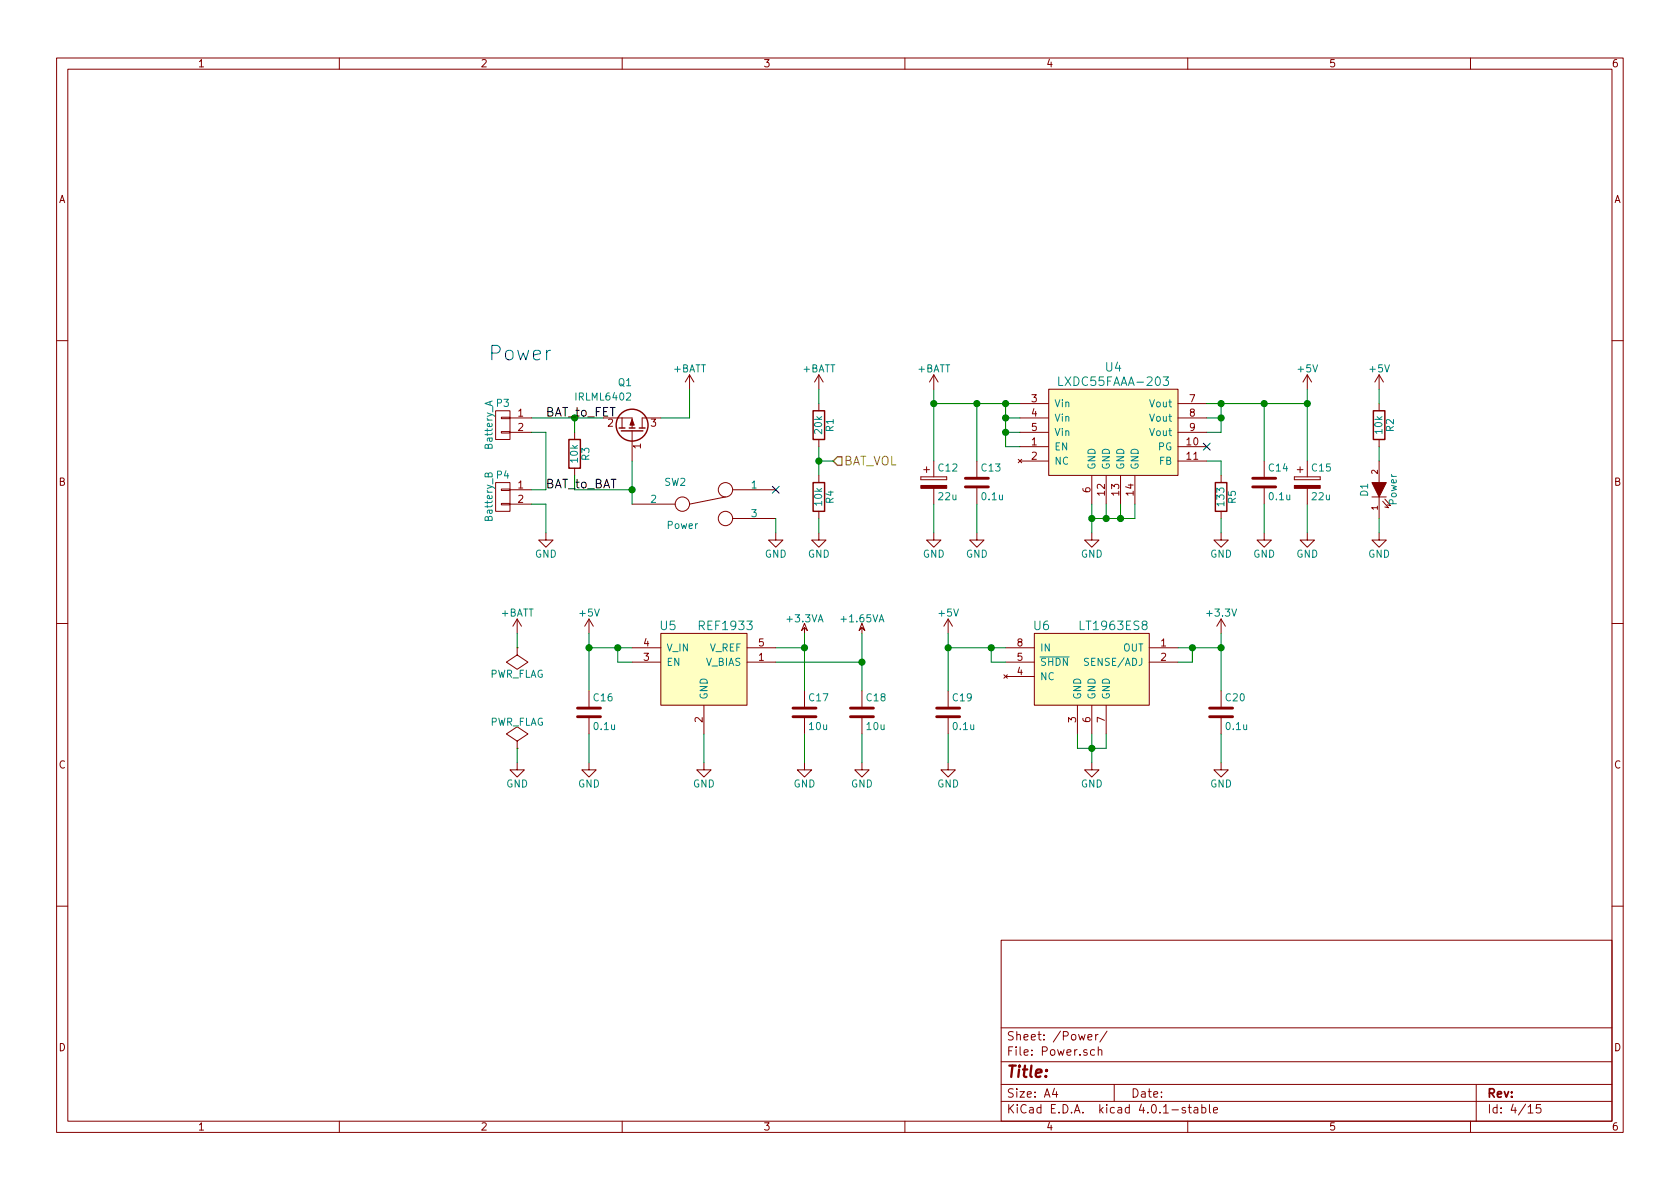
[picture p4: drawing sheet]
EESchema Schematic File Version 2
LIBS:74xgxx
LIBS:74xx
LIBS:ac-dc
LIBS:actel
LIBS:adc-dac
LIBS:Altera
LIBS:analog_devices
LIBS:analog_switches
LIBS:atmel
LIBS:audio
LIBS:brooktre
LIBS:cmos_ieee
LIBS:cmos4000
LIBS:conn
LIBS:connectors
LIBS:contrib
LIBS:cypress
LIBS:dc-dc
LIBS:device
LIBS:digital-audio
LIBS:diode
LIBS:display
LIBS:dsp
LIBS:elec-unifil
LIBS:ESD_Protection
LIBS:ftdi
LIBS:gennum
LIBS:graphic
LIBS:hc11
LIBS:ic-cpu
LIBS:ic-io
LIBS:ic-misc
LIBS:ic-power
LIBS:intel
LIBS:interface
LIBS:ir
LIBS:Lattice
LIBS:linear
LIBS:logo
LIBS:maxim
LIBS:memory
LIBS:microchip
LIBS:microchip_dspic33dsc
LIBS:microchip_pic10mcu
LIBS:microchip_pic12mcu
LIBS:microchip_pic16mcu
LIBS:microchip_pic18mcu
LIBS:microchip_pic32mcu
LIBS:microcontrollers
LIBS:motor_drivers
LIBS:motorola
LIBS:msp430
LIBS:nordicsemi
LIBS:nxp_armmcu
LIBS:onsemi
LIBS:opto
LIBS:Oscillators
LIBS:passive
LIBS:philips
LIBS:power
LIBS:Power_Management
LIBS:powerint
LIBS:pspice
LIBS:references
LIBS:regul
LIBS:relays
LIBS:rfcom
LIBS:sensors
LIBS:silabs
LIBS:siliconi
LIBS:stm8
LIBS:stm32
LIBS:supertex
LIBS:switches
LIBS:texas
LIBS:transf
LIBS:transistors
LIBS:ttl_ieee
LIBS:valves
LIBS:video
LIBS:Xicor
LIBS:xilinx
LIBS:Zilog
LIBS:KERISEv2
LIBS:KERISEv2-cache
EELAYER 25 0
EELAYER END
$Descr A4 11693 8268
encoding utf-8
Sheet 4 15
Title ""
Date ""
Rev ""
Comp ""
Comment1 ""
Comment2 ""
Comment3 ""
Comment4 ""
$EndDescr
$Comp
L LXDC55FAAA-203 U4
U 1 1
P 7750 3000
F 0 "U4" H 7750 3450 60  0000 C CNN
F 1 "LXDC55FAAA-203" H 7750 3350 60  0000 C CNN
F 2 "mouse:LXDC55FAAA-203" H 7750 3300 60  0001 C CNN
F 3 "" H 7750 3300 60  0000 C CNN
	1    7750 3000
	1    0    0    -1  
$EndComp
Wire Wire Line
	7000 2800 7000 3100
Wire Wire Line
	7000 2900 7100 2900
Connection ~ 7000 2800
Wire Wire Line
	7000 3000 7100 3000
Connection ~ 7000 2900
Wire Wire Line
	7000 3100 7100 3100
Connection ~ 7000 3000
$Comp
L C C13
U 1 1
P 6800 3350
F 0 "C13" H 6825 3450 50  0000 L CNN
F 1 "0.1u" H 6825 3250 50  0000 L CNN
F 2 "Capacitors_SMD:C_0402" H 6838 3200 50  0001 C CNN
F 3 "" H 6800 3350 50  0000 C CNN
	1    6800 3350
	1    0    0    -1  
$EndComp
Wire Wire Line
	6500 2700 6500 3200
Connection ~ 6800 2800
$Comp
L GND #PWR028
U 1 1
P 6800 3700
F 0 "#PWR028" H 6800 3450 50  0001 C CNN
F 1 "GND" H 6800 3550 50  0000 C CNN
F 2 "" H 6800 3700 50  0000 C CNN
F 3 "" H 6800 3700 50  0000 C CNN
	1    6800 3700
	1    0    0    -1  
$EndComp
Wire Wire Line
	6800 3700 6800 3500
$Comp
L GND #PWR029
U 1 1
P 7600 3700
F 0 "#PWR029" H 7600 3450 50  0001 C CNN
F 1 "GND" H 7600 3550 50  0000 C CNN
F 2 "" H 7600 3700 50  0000 C CNN
F 3 "" H 7600 3700 50  0000 C CNN
	1    7600 3700
	1    0    0    -1  
$EndComp
Wire Wire Line
	7600 3500 7600 3700
Wire Wire Line
	7700 3500 7700 3600
Wire Wire Line
	7600 3600 7900 3600
Connection ~ 7600 3600
Wire Wire Line
	7800 3600 7800 3500
Connection ~ 7700 3600
Wire Wire Line
	7900 3600 7900 3500
Connection ~ 7800 3600
$Comp
L R R5
U 1 1
P 8500 3450
F 0 "R5" V 8580 3450 50  0000 C CNN
F 1 "133" V 8500 3450 50  0000 C CNN
F 2 "Resistors_SMD:R_0402" V 8430 3450 50  0001 C CNN
F 3 "" H 8500 3450 50  0000 C CNN
	1    8500 3450
	1    0    0    -1  
$EndComp
$Comp
L GND #PWR030
U 1 1
P 8500 3700
F 0 "#PWR030" H 8500 3450 50  0001 C CNN
F 1 "GND" H 8500 3550 50  0000 C CNN
F 2 "" H 8500 3700 50  0000 C CNN
F 3 "" H 8500 3700 50  0000 C CNN
	1    8500 3700
	1    0    0    -1  
$EndComp
Wire Wire Line
	8500 3700 8500 3600
NoConn ~ 8400 3100
Wire Wire Line
	8500 2800 8500 3000
Wire Wire Line
	8500 2900 8400 2900
Connection ~ 8500 2800
Wire Wire Line
	8500 3000 8400 3000
Connection ~ 8500 2900
$Comp
L +5V #PWR031
U 1 1
P 9100 2700
F 0 "#PWR031" H 9100 2550 50  0001 C CNN
F 1 "+5V" H 9100 2840 50  0000 C CNN
F 2 "" H 9100 2700 50  0000 C CNN
F 3 "" H 9100 2700 50  0000 C CNN
	1    9100 2700
	1    0    0    -1  
$EndComp
$Comp
L +BATT #PWR032
U 1 1
P 6500 2700
F 0 "#PWR032" H 6500 2550 50  0001 C CNN
F 1 "+BATT" H 6500 2840 50  0000 C CNN
F 2 "" H 6500 2700 50  0000 C CNN
F 3 "" H 6500 2700 50  0000 C CNN
	1    6500 2700
	1    0    0    -1  
$EndComp
Wire Wire Line
	6500 2800 7100 2800
$Comp
L C C14
U 1 1
P 8800 3350
F 0 "C14" H 8825 3450 50  0000 L CNN
F 1 "0.1u" H 8825 3250 50  0000 L CNN
F 2 "Capacitors_SMD:C_0402" H 8838 3200 50  0001 C CNN
F 3 "" H 8800 3350 50  0000 C CNN
	1    8800 3350
	1    0    0    -1  
$EndComp
$Comp
L GND #PWR033
U 1 1
P 8800 3700
F 0 "#PWR033" H 8800 3450 50  0001 C CNN
F 1 "GND" H 8800 3550 50  0000 C CNN
F 2 "" H 8800 3700 50  0000 C CNN
F 3 "" H 8800 3700 50  0000 C CNN
	1    8800 3700
	1    0    0    -1  
$EndComp
Wire Wire Line
	8800 3700 8800 3500
Wire Wire Line
	8800 3200 8800 2800
Connection ~ 8800 2800
Connection ~ 9100 2800
Wire Wire Line
	8400 3200 8500 3200
Wire Wire Line
	8500 3200 8500 3300
$Comp
L +BATT #PWR034
U 1 1
P 4800 2700
F 0 "#PWR034" H 4800 2550 50  0001 C CNN
F 1 "+BATT" H 4800 2840 50  0000 C CNN
F 2 "" H 4800 2700 50  0000 C CNN
F 3 "" H 4800 2700 50  0000 C CNN
	1    4800 2700
	1    0    0    -1  
$EndComp
$Comp
L GND #PWR035
U 1 1
P 3800 3700
F 0 "#PWR035" H 3800 3450 50  0001 C CNN
F 1 "GND" H 3800 3550 50  0000 C CNN
F 2 "" H 3800 3700 50  0000 C CNN
F 3 "" H 3800 3700 50  0000 C CNN
	1    3800 3700
	1    0    0    -1  
$EndComp
Wire Wire Line
	3700 2900 4200 2900
$Comp
L +5V #PWR036
U 1 1
P 4100 4400
F 0 "#PWR036" H 4100 4250 50  0001 C CNN
F 1 "+5V" H 4100 4540 50  0000 C CNN
F 2 "" H 4100 4400 50  0000 C CNN
F 3 "" H 4100 4400 50  0000 C CNN
	1    4100 4400
	1    0    0    -1  
$EndComp
Wire Wire Line
	4100 4400 4100 4800
Wire Wire Line
	4100 4500 4400 4500
Wire Wire Line
	4300 4500 4300 4600
Wire Wire Line
	4300 4600 4400 4600
Connection ~ 4300 4500
Connection ~ 4100 4500
$Comp
L GND #PWR037
U 1 1
P 4900 5300
F 0 "#PWR037" H 4900 5050 50  0001 C CNN
F 1 "GND" H 4900 5150 50  0000 C CNN
F 2 "" H 4900 5300 50  0000 C CNN
F 3 "" H 4900 5300 50  0000 C CNN
	1    4900 5300
	1    0    0    -1  
$EndComp
Wire Wire Line
	4900 5300 4900 5100
$Comp
L GND #PWR038
U 1 1
P 4100 5300
F 0 "#PWR038" H 4100 5050 50  0001 C CNN
F 1 "GND" H 4100 5150 50  0000 C CNN
F 2 "" H 4100 5300 50  0000 C CNN
F 3 "" H 4100 5300 50  0000 C CNN
	1    4100 5300
	1    0    0    -1  
$EndComp
Wire Wire Line
	4100 5300 4100 5100
$Comp
L +3.3VA #PWR039
U 1 1
P 5600 4400
F 0 "#PWR039" H 5750 4350 50  0001 C CNN
F 1 "+3.3VA" H 5600 4500 50  0000 C CNN
F 2 "" H 5600 4400 50  0000 C CNN
F 3 "" H 5600 4400 50  0000 C CNN
	1    5600 4400
	1    0    0    -1  
$EndComp
Wire Wire Line
	5600 4400 5600 4800
Wire Wire Line
	5600 4500 5400 4500
$Comp
L +1.65VA #PWR040
U 1 1
P 6000 4400
F 0 "#PWR040" H 6150 4350 50  0001 C CNN
F 1 "+1.65VA" H 6000 4500 50  0000 C CNN
F 2 "" H 6000 4400 50  0000 C CNN
F 3 "" H 6000 4400 50  0000 C CNN
	1    6000 4400
	1    0    0    -1  
$EndComp
Wire Wire Line
	6000 4400 6000 4800
Wire Wire Line
	6000 4600 5400 4600
$Comp
L LT1963ES8 U6
U 1 1
P 7600 4650
F 0 "U6" H 7250 4950 60  0000 C CNN
F 1 "LT1963ES8" H 7750 4950 60  0000 C CNN
F 2 "Housings_SOIC:SOIC-8_3.9x4.9mm_Pitch1.27mm" H 7500 4900 60  0001 C CNN
F 3 "" H 7500 4900 60  0000 C CNN
	1    7600 4650
	1    0    0    -1  
$EndComp
$Comp
L +5V #PWR041
U 1 1
P 6600 4400
F 0 "#PWR041" H 6600 4250 50  0001 C CNN
F 1 "+5V" H 6600 4540 50  0000 C CNN
F 2 "" H 6600 4400 50  0000 C CNN
F 3 "" H 6600 4400 50  0000 C CNN
	1    6600 4400
	1    0    0    -1  
$EndComp
$Comp
L C C16
U 1 1
P 4100 4950
F 0 "C16" H 4125 5050 50  0000 L CNN
F 1 "0.1u" H 4125 4850 50  0000 L CNN
F 2 "Capacitors_SMD:C_0402" H 4138 4800 50  0001 C CNN
F 3 "" H 4100 4950 50  0000 C CNN
	1    4100 4950
	1    0    0    -1  
$EndComp
$Comp
L C C19
U 1 1
P 6600 4950
F 0 "C19" H 6625 5050 50  0000 L CNN
F 1 "0.1u" H 6625 4850 50  0000 L CNN
F 2 "Capacitors_SMD:C_0402" H 6638 4800 50  0001 C CNN
F 3 "" H 6600 4950 50  0000 C CNN
	1    6600 4950
	1    0    0    -1  
$EndComp
$Comp
L GND #PWR042
U 1 1
P 6600 5300
F 0 "#PWR042" H 6600 5050 50  0001 C CNN
F 1 "GND" H 6600 5150 50  0000 C CNN
F 2 "" H 6600 5300 50  0000 C CNN
F 3 "" H 6600 5300 50  0000 C CNN
	1    6600 5300
	1    0    0    -1  
$EndComp
Wire Wire Line
	6600 5300 6600 5100
Wire Wire Line
	6600 4400 6600 4800
Wire Wire Line
	6600 4500 7000 4500
Connection ~ 6600 4500
Wire Wire Line
	7000 4600 6900 4600
Wire Wire Line
	6900 4600 6900 4500
Connection ~ 6900 4500
$Comp
L GND #PWR043
U 1 1
P 7600 5300
F 0 "#PWR043" H 7600 5050 50  0001 C CNN
F 1 "GND" H 7600 5150 50  0000 C CNN
F 2 "" H 7600 5300 50  0000 C CNN
F 3 "" H 7600 5300 50  0000 C CNN
	1    7600 5300
	1    0    0    -1  
$EndComp
Wire Wire Line
	7600 5100 7600 5300
Wire Wire Line
	7500 5100 7500 5200
Wire Wire Line
	7500 5200 7700 5200
Connection ~ 7600 5200
Wire Wire Line
	7700 5200 7700 5100
$Comp
L +3.3V #PWR044
U 1 1
P 8500 4400
F 0 "#PWR044" H 8500 4250 50  0001 C CNN
F 1 "+3.3V" H 8500 4540 50  0000 C CNN
F 2 "" H 8500 4400 50  0000 C CNN
F 3 "" H 8500 4400 50  0000 C CNN
	1    8500 4400
	1    0    0    -1  
$EndComp
Wire Wire Line
	8500 4400 8500 4800
Wire Wire Line
	8200 4500 8500 4500
Wire Wire Line
	8200 4600 8300 4600
Wire Wire Line
	8300 4600 8300 4500
Connection ~ 8300 4500
$Comp
L C C20
U 1 1
P 8500 4950
F 0 "C20" H 8525 5050 50  0000 L CNN
F 1 "0.1u" H 8525 4850 50  0000 L CNN
F 2 "Capacitors_SMD:C_0402" H 8538 4800 50  0001 C CNN
F 3 "" H 8500 4950 50  0000 C CNN
	1    8500 4950
	1    0    0    -1  
$EndComp
$Comp
L GND #PWR045
U 1 1
P 8500 5300
F 0 "#PWR045" H 8500 5050 50  0001 C CNN
F 1 "GND" H 8500 5150 50  0000 C CNN
F 2 "" H 8500 5300 50  0000 C CNN
F 3 "" H 8500 5300 50  0000 C CNN
	1    8500 5300
	1    0    0    -1  
$EndComp
Wire Wire Line
	8500 5300 8500 5100
Connection ~ 8500 4500
$Comp
L C C17
U 1 1
P 5600 4950
F 0 "C17" H 5625 5050 50  0000 L CNN
F 1 "10u" H 5625 4850 50  0000 L CNN
F 2 "Capacitors_SMD:C_0603" H 5638 4800 50  0001 C CNN
F 3 "" H 5600 4950 50  0000 C CNN
	1    5600 4950
	1    0    0    -1  
$EndComp
$Comp
L C C18
U 1 1
P 6000 4950
F 0 "C18" H 6025 5050 50  0000 L CNN
F 1 "10u" H 6025 4850 50  0000 L CNN
F 2 "Capacitors_SMD:C_0603" H 6038 4800 50  0001 C CNN
F 3 "" H 6000 4950 50  0000 C CNN
	1    6000 4950
	1    0    0    -1  
$EndComp
Connection ~ 5600 4500
Connection ~ 6000 4600
$Comp
L GND #PWR046
U 1 1
P 5600 5300
F 0 "#PWR046" H 5600 5050 50  0001 C CNN
F 1 "GND" H 5600 5150 50  0000 C CNN
F 2 "" H 5600 5300 50  0000 C CNN
F 3 "" H 5600 5300 50  0000 C CNN
	1    5600 5300
	1    0    0    -1  
$EndComp
Wire Wire Line
	5600 5300 5600 5100
$Comp
L GND #PWR047
U 1 1
P 6000 5300
F 0 "#PWR047" H 6000 5050 50  0001 C CNN
F 1 "GND" H 6000 5150 50  0000 C CNN
F 2 "" H 6000 5300 50  0000 C CNN
F 3 "" H 6000 5300 50  0000 C CNN
	1    6000 5300
	1    0    0    -1  
$EndComp
Wire Wire Line
	6000 5300 6000 5100
Text Notes 3400 2500 0    100  ~ 0
Power
$Comp
L SWITCH_INV SW2
U 1 1
P 4900 3500
F 0 "SW2" H 4700 3650 50  0000 C CNN
F 1 "Power" H 4750 3350 50  0000 C CNN
F 2 "mouse:Slide_SW" H 4900 3500 50  0001 C CNN
F 3 "" H 4900 3500 50  0000 C CNN
	1    4900 3500
	1    0    0    -1  
$EndComp
$Comp
L R R1
U 1 1
P 5700 2950
F 0 "R1" V 5780 2950 50  0000 C CNN
F 1 "20k" V 5700 2950 50  0000 C CNN
F 2 "Resistors_SMD:R_0402" V 5630 2950 50  0001 C CNN
F 3 "" H 5700 2950 50  0000 C CNN
	1    5700 2950
	1    0    0    -1  
$EndComp
$Comp
L R R4
U 1 1
P 5700 3450
F 0 "R4" V 5780 3450 50  0000 C CNN
F 1 "10k" V 5700 3450 50  0000 C CNN
F 2 "Resistors_SMD:R_0402" V 5630 3450 50  0001 C CNN
F 3 "" H 5700 3450 50  0000 C CNN
	1    5700 3450
	1    0    0    -1  
$EndComp
$Comp
L GND #PWR048
U 1 1
P 5700 3700
F 0 "#PWR048" H 5700 3450 50  0001 C CNN
F 1 "GND" H 5700 3550 50  0000 C CNN
F 2 "" H 5700 3700 50  0000 C CNN
F 3 "" H 5700 3700 50  0000 C CNN
	1    5700 3700
	1    0    0    -1  
$EndComp
Wire Wire Line
	5700 3600 5700 3700
$Comp
L +BATT #PWR049
U 1 1
P 5700 2700
F 0 "#PWR049" H 5700 2550 50  0001 C CNN
F 1 "+BATT" H 5700 2840 50  0000 C CNN
F 2 "" H 5700 2700 50  0000 C CNN
F 3 "" H 5700 2700 50  0000 C CNN
	1    5700 2700
	1    0    0    -1  
$EndComp
Wire Wire Line
	5700 2700 5700 2800
Text HLabel 5800 3200 2    60   Input ~ 0
BAT_VOL
Wire Wire Line
	5800 3200 5700 3200
Wire Wire Line
	5700 3100 5700 3300
Connection ~ 5700 3200
$Comp
L GND #PWR050
U 1 1
P 3600 5300
F 0 "#PWR050" H 3600 5050 50  0001 C CNN
F 1 "GND" H 3600 5150 50  0000 C CNN
F 2 "" H 3600 5300 50  0000 C CNN
F 3 "" H 3600 5300 50  0000 C CNN
	1    3600 5300
	1    0    0    -1  
$EndComp
$Comp
L PWR_FLAG #FLG051
U 1 1
P 3600 5200
F 0 "#FLG051" H 3600 5295 50  0001 C CNN
F 1 "PWR_FLAG" H 3600 5380 50  0000 C CNN
F 2 "" H 3600 5200 50  0000 C CNN
F 3 "" H 3600 5200 50  0000 C CNN
	1    3600 5200
	1    0    0    -1  
$EndComp
Wire Wire Line
	3600 5200 3600 5300
$Comp
L PWR_FLAG #FLG052
U 1 1
P 3600 4500
F 0 "#FLG052" H 3600 4595 50  0001 C CNN
F 1 "PWR_FLAG" H 3600 4680 50  0000 C CNN
F 2 "" H 3600 4500 50  0000 C CNN
F 3 "" H 3600 4500 50  0000 C CNN
	1    3600 4500
	-1   0    0    1   
$EndComp
$Comp
L +BATT #PWR053
U 1 1
P 3600 4400
F 0 "#PWR053" H 3600 4250 50  0001 C CNN
F 1 "+BATT" H 3600 4540 50  0000 C CNN
F 2 "" H 3600 4400 50  0000 C CNN
F 3 "" H 3600 4400 50  0000 C CNN
	1    3600 4400
	1    0    0    -1  
$EndComp
Wire Wire Line
	3600 4400 3600 4500
$Comp
L REF1933 U5
U 1 1
P 4900 4600
F 0 "U5" H 4650 4850 60  0000 C CNN
F 1 "REF1933" H 5050 4850 60  0000 C CNN
F 2 "TO_SOT_Packages_SMD:SOT-23-5" H 4900 4850 60  0001 C CNN
F 3 "" H 4900 4850 60  0000 C CNN
	1    4900 4600
	1    0    0    -1  
$EndComp
$Comp
L LED D1
U 1 1
P 9600 3400
F 0 "D1" H 9600 3500 50  0000 C CNN
F 1 "Power" H 9600 3300 50  0000 C CNN
F 2 "LEDs:LED_0603" H 9600 3400 50  0001 C CNN
F 3 "" H 9600 3400 50  0000 C CNN
	1    9600 3400
	0    -1   -1   0   
$EndComp
$Comp
L R R2
U 1 1
P 9600 2950
F 0 "R2" V 9680 2950 50  0000 C CNN
F 1 "10k" V 9600 2950 50  0000 C CNN
F 2 "Resistors_SMD:R_0402" V 9530 2950 50  0001 C CNN
F 3 "" H 9600 2950 50  0000 C CNN
	1    9600 2950
	1    0    0    -1  
$EndComp
$Comp
L +5V #PWR054
U 1 1
P 9600 2700
F 0 "#PWR054" H 9600 2550 50  0001 C CNN
F 1 "+5V" H 9600 2840 50  0000 C CNN
F 2 "" H 9600 2700 50  0000 C CNN
F 3 "" H 9600 2700 50  0000 C CNN
	1    9600 2700
	1    0    0    -1  
$EndComp
$Comp
L GND #PWR055
U 1 1
P 9600 3700
F 0 "#PWR055" H 9600 3450 50  0001 C CNN
F 1 "GND" H 9600 3550 50  0000 C CNN
F 2 "" H 9600 3700 50  0000 C CNN
F 3 "" H 9600 3700 50  0000 C CNN
	1    9600 3700
	1    0    0    -1  
$EndComp
Wire Wire Line
	9600 3700 9600 3600
Wire Wire Line
	9600 3200 9600 3100
Wire Wire Line
	9600 2800 9600 2700
$Comp
L CONN_01X02 P3
U 1 1
P 3500 2950
F 0 "P3" H 3500 3100 50  0000 C CNN
F 1 "Battery_A" V 3600 2950 50  0000 C CNN
F 2 "Connectors_Hirose:Hirose_DF13-02P-1.25DSA_02x1.25mm_Straight" H 3500 2950 50  0001 C CNN
F 3 "" H 3500 2950 50  0000 C CNN
	1    3500 2950
	-1   0    0    -1  
$EndComp
$Comp
L CONN_01X02 P4
U 1 1
P 3500 3450
F 0 "P4" H 3500 3600 50  0000 C CNN
F 1 "Battery_B" V 3600 3450 50  0000 C CNN
F 2 "Connectors_Hirose:Hirose_DF13-02P-1.25DSA_02x1.25mm_Straight" H 3500 3450 50  0001 C CNN
F 3 "" H 3500 3450 50  0000 C CNN
	1    3500 3450
	-1   0    0    -1  
$EndComp
Wire Wire Line
	3700 3500 3800 3500
Wire Wire Line
	3800 3500 3800 3700
Wire Wire Line
	3700 3000 3800 3000
Wire Wire Line
	3800 3000 3800 3400
Wire Wire Line
	3800 3400 3700 3400
$Comp
L Q_PMOS_GSD Q1
U 1 1
P 4400 3000
F 0 "Q1" V 4750 3000 50  0000 R CNN
F 1 "IRLML6402" V 4650 3000 50  0000 R CNN
F 2 "TO_SOT_Packages_SMD:SOT-23" H 4600 3100 50  0001 C CNN
F 3 "" H 4400 3000 50  0000 C CNN
	1    4400 3000
	0    1    -1   0   
$EndComp
$Comp
L GND #PWR056
U 1 1
P 5400 3700
F 0 "#PWR056" H 5400 3450 50  0001 C CNN
F 1 "GND" H 5400 3550 50  0000 C CNN
F 2 "" H 5400 3700 50  0000 C CNN
F 3 "" H 5400 3700 50  0000 C CNN
	1    5400 3700
	1    0    0    -1  
$EndComp
Wire Wire Line
	5400 3700 5400 3600
Wire Wire Line
	4400 3500 4400 3200
$Comp
L R R3
U 1 1
P 4000 3150
F 0 "R3" V 4080 3150 50  0000 C CNN
F 1 "10k" V 4000 3150 50  0000 C CNN
F 2 "Resistors_SMD:R_0402" V 3930 3150 50  0001 C CNN
F 3 "" H 4000 3150 50  0000 C CNN
	1    4000 3150
	1    0    0    -1  
$EndComp
Wire Wire Line
	4000 3000 4000 2900
Connection ~ 4000 2900
Wire Wire Line
	4000 3300 4000 3400
Wire Wire Line
	4000 3400 4400 3400
Connection ~ 4400 3400
Wire Wire Line
	4800 2700 4800 2900
Wire Wire Line
	4800 2900 4600 2900
$Comp
L CP C12
U 1 1
P 6500 3350
F 0 "C12" H 6525 3450 50  0000 L CNN
F 1 "22u" H 6525 3250 50  0000 L CNN
F 2 "Capacitors_SMD:C_0805" H 6538 3200 50  0001 C CNN
F 3 "" H 6500 3350 50  0000 C CNN
	1    6500 3350
	1    0    0    -1  
$EndComp
$Comp
L GND #PWR057
U 1 1
P 6500 3700
F 0 "#PWR057" H 6500 3450 50  0001 C CNN
F 1 "GND" H 6500 3550 50  0000 C CNN
F 2 "" H 6500 3700 50  0000 C CNN
F 3 "" H 6500 3700 50  0000 C CNN
	1    6500 3700
	1    0    0    -1  
$EndComp
Wire Wire Line
	6500 3700 6500 3500
Wire Wire Line
	6800 3200 6800 2800
Connection ~ 6500 2800
Wire Wire Line
	9100 2800 8400 2800
NoConn ~ 5400 3400
Wire Wire Line
	9100 2700 9100 3200
$Comp
L GND #PWR058
U 1 1
P 9100 3700
F 0 "#PWR058" H 9100 3450 50  0001 C CNN
F 1 "GND" H 9100 3550 50  0000 C CNN
F 2 "" H 9100 3700 50  0000 C CNN
F 3 "" H 9100 3700 50  0000 C CNN
	1    9100 3700
	1    0    0    -1  
$EndComp
Wire Wire Line
	9100 3700 9100 3500
$Comp
L CP C15
U 1 1
P 9100 3350
F 0 "C15" H 9125 3450 50  0000 L CNN
F 1 "22u" H 9125 3250 50  0000 L CNN
F 2 "Capacitors_SMD:C_0805" H 9138 3200 50  0001 C CNN
F 3 "" H 9100 3350 50  0000 C CNN
	1    9100 3350
	1    0    0    -1  
$EndComp
Text Label 3800 2900 0    60   ~ 0
BAT_to_FET
Text Label 3800 3400 0    60   ~ 0
BAT_to_BAT
$EndSCHEMATC
